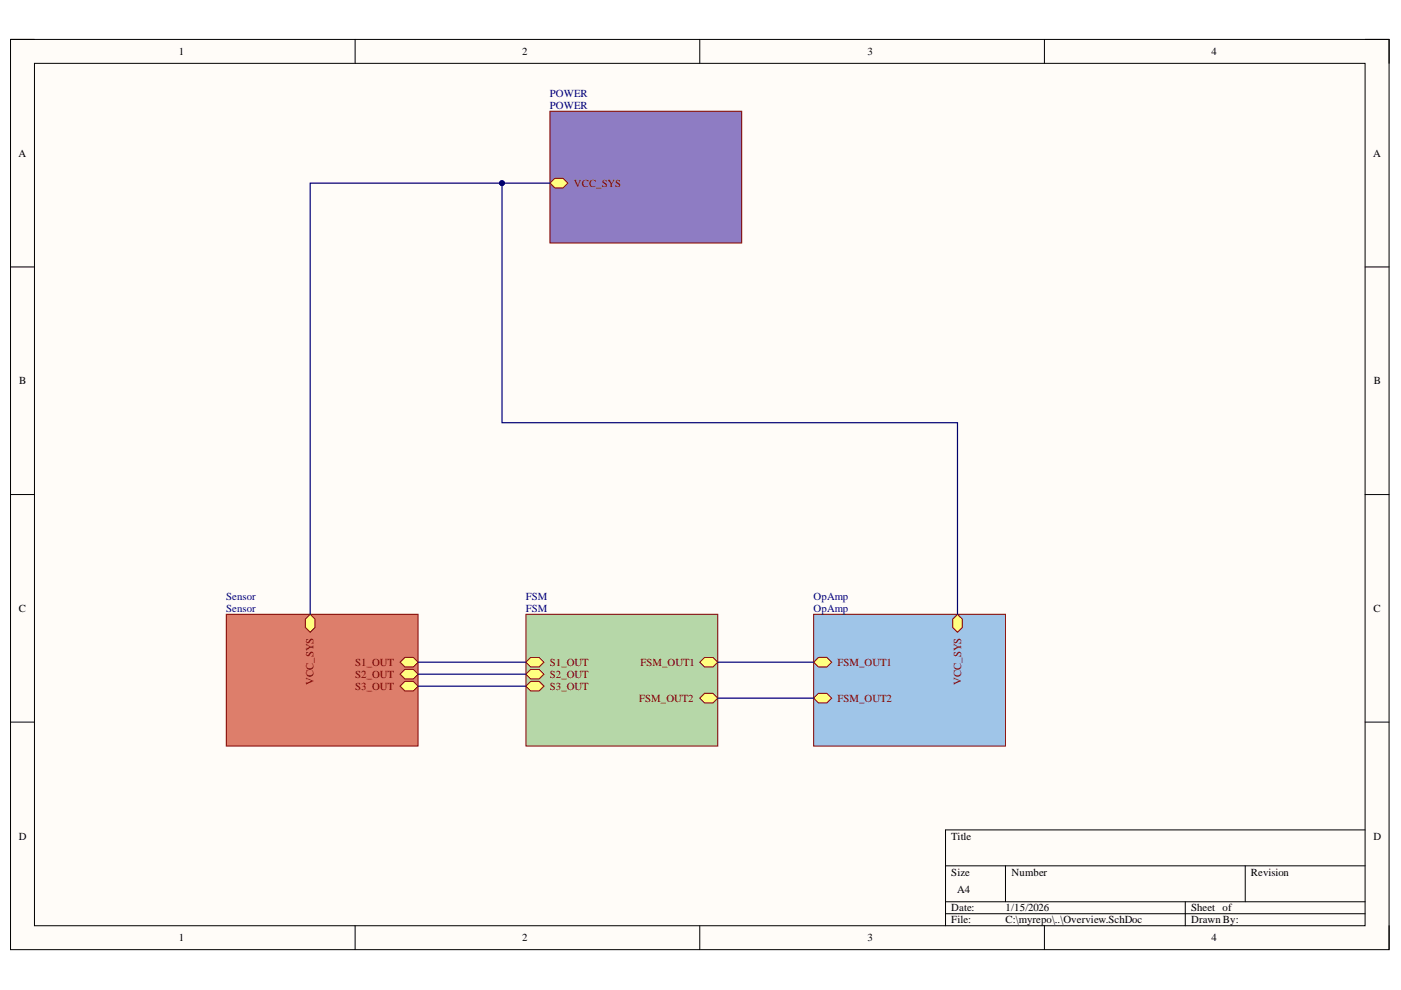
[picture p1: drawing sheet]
<svg xmlns="http://www.w3.org/2000/svg" width="297mm" height="210mm" viewBox="0 0 297 210" stroke-linecap="round" stroke-linejoin="round" font-family="sans-serif">
<path d="M2.2 8.4h292.3v192.9h-292.3z" fill-rule="evenodd" fill="#fffcf8"/>
<path d="M2.2 8.4h292.3v192.9h-292.3z" fill="none" stroke="#000" stroke-width=".21"/>
<path d="M7.3 13.4h282.1v182.9h-282.1z" fill-rule="evenodd" fill="#fffcf8"/>
<g fill="none" stroke="#000" stroke-width=".21">
<path d="M2.2 8.4h5.1M7.3 13.4h282.1v182.9h-282.1zM75.3 8.4v5M148.4 8.4v5M221.4 8.4v5M289.4 8.4h5.1v5M2.2 56.6h5.1M289.4 56.6h5.1M2.2 104.9h5.1M289.4 104.9h5.1M2.2 153.1h5.1M289.4 153.1h5.1"/>
<path d="M289.4 176h-88.9v20.3M75.3 196.3v5M148.4 196.3v5M200.5 183.6h88.9M200.5 191.2h88.9M200.5 193.7h88.9M213.2 183.6v7.6M221.4 196.3v5M251.3 191.2v5.1M264 183.6v7.6M294.5 196.3v5"/>
</g>
<path d="M48 130.2h40.6v28h-40.6z" fill-rule="evenodd" fill="#dd7e6b"/>
<path d="M48 130.2h40.6v28h-40.6z" fill="none" stroke="#800000" stroke-width=".21"/>
<path d="M84.8 142.9l1-1h1.8l1 1-1 1.1h-1.8z" fill-rule="evenodd" fill="#ffff80"/>
<path d="M84.8 142.9l1-1h1.8l1 1-1 1.1h-1.8z" fill="none" stroke="#800000" stroke-width=".21"/>
<path d="M84.8 140.4l1-1h1.8l1 1-1 1h-1.8z" fill-rule="evenodd" fill="#ffff80"/>
<path d="M84.8 140.4l1-1h1.8l1 1-1 1h-1.8z" fill="none" stroke="#800000" stroke-width=".21"/>
<path d="M64.7 131.3l1.1-1.1 1 1.1v1.7l-1 1.1-1.1-1.1z" fill-rule="evenodd" fill="#ffff80"/>
<path d="M64.7 131.3l1.1-1.1 1 1.1v1.7l-1 1.1-1.1-1.1z" fill="none" stroke="#800000" stroke-width=".21"/>
<path d="M85.8 144.5h1.8l1 1-1 1h-1.8l-1-1z" fill-rule="evenodd" fill="#ffff80"/>
<path d="M85.8 144.5h1.8l1 1-1 1h-1.8l-1-1z" fill="none" stroke="#800000" stroke-width=".21"/>
<path d="M111.5 130.2h40.7v28h-40.7z" fill-rule="evenodd" fill="#b6d7a8"/>
<path d="M111.5 130.2h40.7v28h-40.7z" fill="none" stroke="#800000" stroke-width=".21"/>
<path d="M111.5 140.4l1-1h1.8l1 1-1 1h-1.8z" fill-rule="evenodd" fill="#ffff80"/>
<path d="M111.5 140.4l1-1h1.8l1 1-1 1h-1.8z" fill="none" stroke="#800000" stroke-width=".21"/>
<path d="M111.5 142.9l1-1h1.8l1 1-1 1.1h-1.8z" fill-rule="evenodd" fill="#ffff80"/>
<path d="M111.5 142.9l1-1h1.8l1 1-1 1.1h-1.8z" fill="none" stroke="#800000" stroke-width=".21"/>
<path d="M148.4 140.4l1-1h1.8l1 1-1 1h-1.8z" fill-rule="evenodd" fill="#ffff80"/>
<path d="M148.4 140.4l1-1h1.8l1 1-1 1h-1.8z" fill="none" stroke="#800000" stroke-width=".21"/>
<path d="M148.4 148l1-1h1.8l1 1-1 1h-1.8z" fill-rule="evenodd" fill="#ffff80"/>
<path d="M148.4 148l1-1h1.8l1 1-1 1h-1.8z" fill="none" stroke="#800000" stroke-width=".21"/>
<path d="M112.5 144.5h1.8l1 1-1 1h-1.8l-1-1z" fill-rule="evenodd" fill="#ffff80"/>
<path d="M112.5 144.5h1.8l1 1-1 1h-1.8l-1-1z" fill="none" stroke="#800000" stroke-width=".21"/>
<path d="M172.5 130.2h40.7v28h-40.7z" fill-rule="evenodd" fill="#9fc5e8"/>
<path d="M172.5 130.2h40.7v28h-40.7z" fill="none" stroke="#800000" stroke-width=".21"/>
<path d="M172.5 140.4l1-1h1.8l1 1-1 1h-1.8z" fill-rule="evenodd" fill="#ffff80"/>
<path d="M172.5 140.4l1-1h1.8l1 1-1 1h-1.8z" fill="none" stroke="#800000" stroke-width=".21"/>
<path d="M172.5 148l1-1h1.8l1 1-1 1h-1.8z" fill-rule="evenodd" fill="#ffff80"/>
<path d="M172.5 148l1-1h1.8l1 1-1 1h-1.8z" fill="none" stroke="#800000" stroke-width=".21"/>
<path d="M202 131.3l1-1.1 1 1.1v1.7l-1 1.1-1-1.1z" fill-rule="evenodd" fill="#ffff80"/>
<path d="M202 131.3l1-1.1 1 1.1v1.7l-1 1.1-1-1.1z" fill="none" stroke="#800000" stroke-width=".21"/>
<path d="M116.6 23.6h40.7v27.9h-40.7z" fill-rule="evenodd" fill="#8e7cc3"/>
<path d="M116.6 23.6h40.7v27.9h-40.7z" fill="none" stroke="#800000" stroke-width=".21"/>
<path d="M116.6 38.8l1-1h1.8l1 1-1 1h-1.8z" fill-rule="evenodd" fill="#ffff80"/>
<path d="M116.6 38.8l1-1h1.8l1 1-1 1h-1.8z" fill="none" stroke="#800000" stroke-width=".21"/>
<path d="M116.6 38.8h-50.8v91.4M88.6 140.4h22.9M152.2 140.4h20.3M152.2 148h20.3" fill="none" stroke="#000080" stroke-width=".25"/>
<circle cx="106.4" cy="38.8" r=".51" fill="#000080"/>
<circle cx="106.4" cy="38.8" r=".51" fill="none" stroke="#000080" stroke-width=".21"/>
<path d="M106.4 38.8v50.8h96.6v40.6M88.6 142.9h22.9M88.6 145.5h22.9" fill="none" stroke="#000080" stroke-width=".25"/>
<circle cx="106.4" cy="38.8" r=".51" fill="#000080"/>
<circle cx="106.4" cy="38.8" r=".51" fill="none" stroke="#000080" stroke-width=".21"/>
<g font-size="2.3">
<text x="37.9" y="11.7">1</text>
<text x="110.7" y="11.7">2</text>
<text x="183.9" y="11.7">3</text>
<text x="256.8" y="11.7">4</text>
<text x="3.9" y="33.3">A</text>
<text x="291.1" y="33.3">A</text>
<text x="4.1" y="81.5">B</text>
<text x="291.3" y="81.5">B</text>
<text x="4" y="129.8">C</text>
<text x="291.2" y="129.8">C</text>
<text x="4" y="178">D</text>
<text x="201.7" y="178">Title</text>
<text x="291.2" y="178">D</text>
<text x="201.7" y="185.6">Size</text>
<text x="214.5" y="185.6">Number</text>
<text x="265.2" y="185.6">Revision</text>
<text x="203" y="189.4">A4</text>
<text x="201.7" y="193.2">Date:</text>
<text x="201.7" y="195.8">File:</text>
<text x="213.2" y="193.2">1/15/2026</text>
<text x="213.2" y="195.8">C:\myrepo\..\Overview.SchDoc</text>
<text x="252.5" y="193.2">Sheet of</text>
<text x="252.5" y="195.8">Drawn By:</text>
<text x="37.9" y="199.6">1</text>
<text x="110.7" y="199.6">2</text>
<text x="183.9" y="199.6">3</text>
<text x="256.8" y="199.6">4</text>
</g>
<g font-size="2.3" fill="#000080">
<text x="116.6" y="20.5">POWER</text>
<text x="116.6" y="23.1">POWER</text>
<text x="48" y="127.2">Sensor</text>
<text x="48" y="129.8">Sensor</text>
<text x="111.5" y="127.2">FSM</text>
<text x="111.5" y="129.8">FSM</text>
<text x="172.5" y="127.2">OpAmp</text>
<text x="172.5" y="129.8">OpAmp</text>
</g>
<g font-size="2.3" fill="#800000">
<text x="121.7" y="39.6">VCC_SYS</text>
<text x="75.3" y="143.7">S2_OUT</text>
<text x="75.3" y="141.2">S1_OUT</text>
<text x="116.6" y="141.2">S1_OUT</text>
<text x="116.6" y="143.7">S2_OUT</text>
<text x="135.8" y="141.2">FSM_OUT1</text>
<text x="177.6" y="141.2">FSM_OUT1</text>
<text x="66.5" y="145.3" transform="rotate(-90 66.5 145.3)">VCC_SYS</text>
<text x="75.3" y="146.2">S3_OUT</text>
<text x="116.6" y="146.2">S3_OUT</text>
<text x="135.5" y="148.9">FSM_OUT2</text>
<text x="177.6" y="148.9">FSM_OUT2</text>
<text x="203.8" y="145.3" transform="rotate(-90 203.8 145.3)">VCC_SYS</text>
</g>
</svg>
